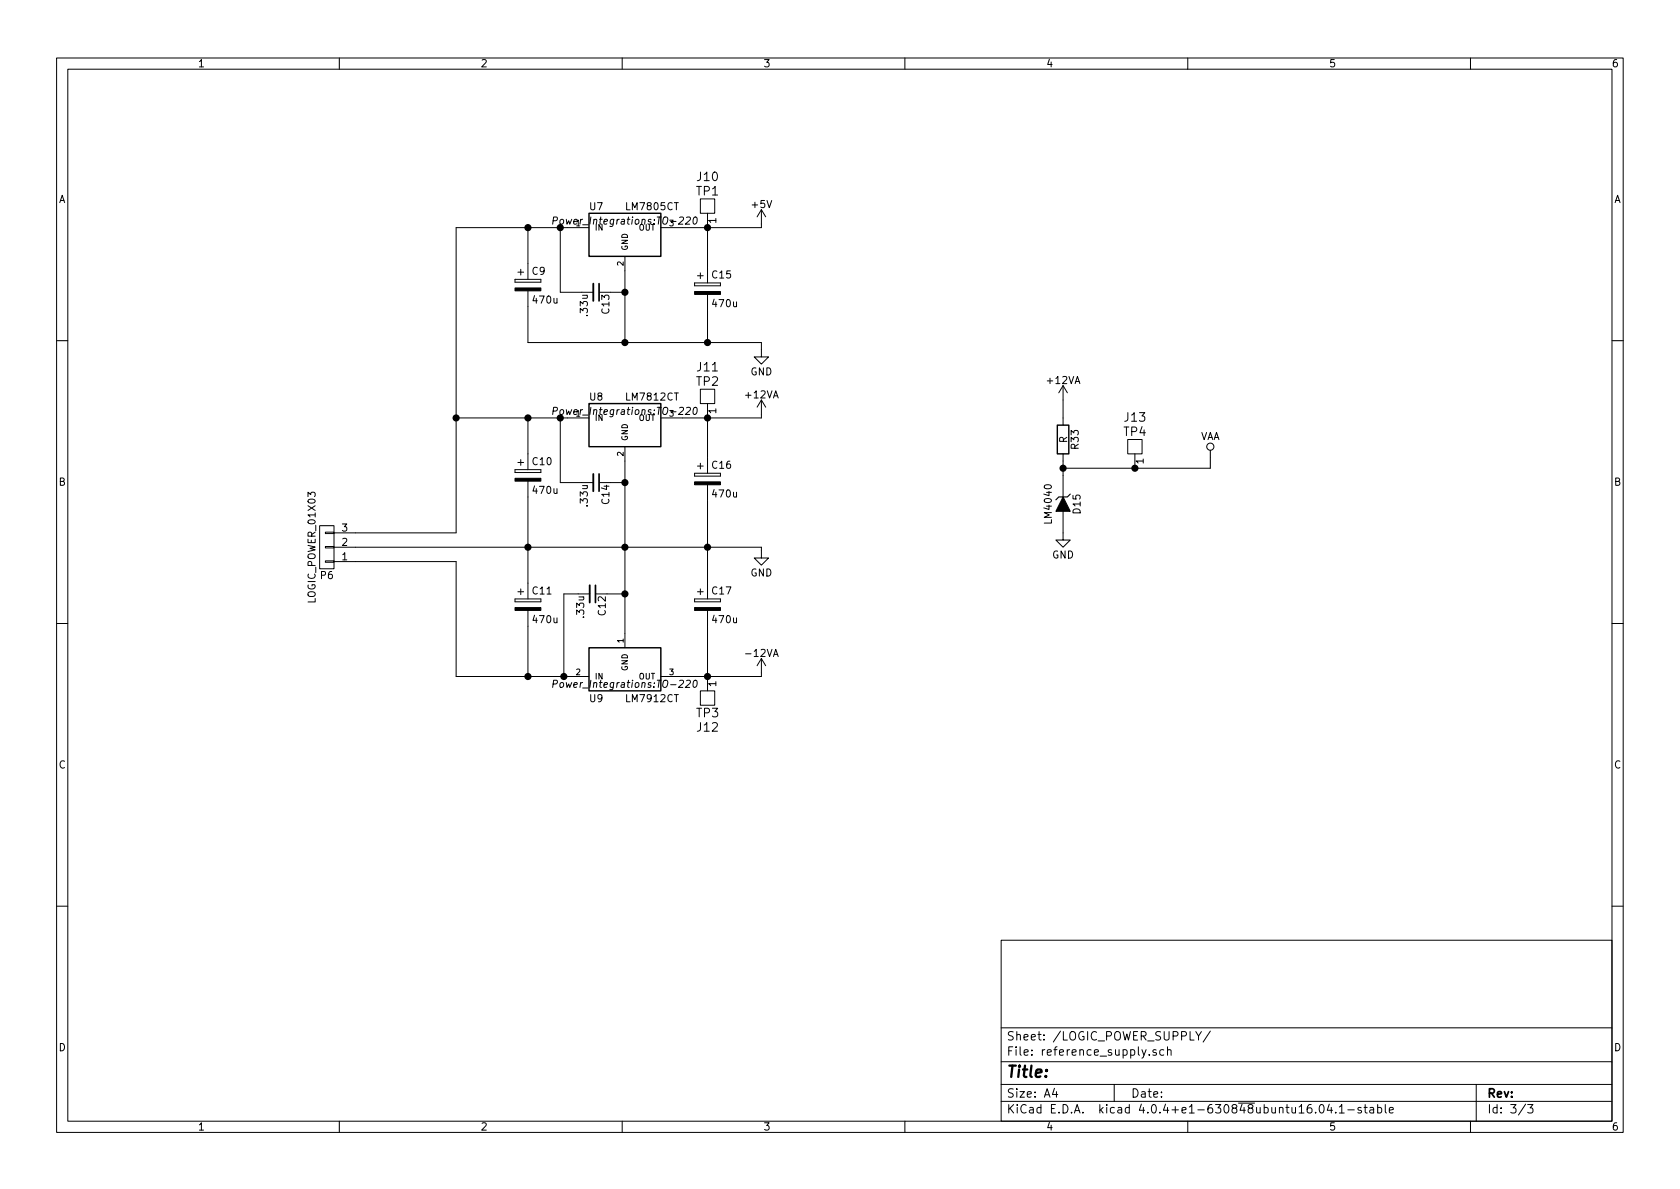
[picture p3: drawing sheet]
<svg xmlns="http://www.w3.org/2000/svg" width="297mm" height="210mm" viewBox="0 0 297 210" stroke-linecap="round" stroke-linejoin="round" font-family="sans-serif">
<g fill="none" stroke="#000" stroke-width=".18">
<path d="M10 10.3h277v189.9h-277zM12 12.2h273v186.1h-273zM60 10.3v1.9M110 10.3v1.9M160 10.3v1.9M210 10.3v1.9M260 10.3v1.9M97.8 39h.6l.1-.5-.6-.1-.2 1.2M121.4 38.5l.5-.1 .1 .1 .1 .2-.9 .9h.7M122.7 38.5l.3-.1a.75 .75 0 0 1-.3 1.2l-.1-.1-.1-.3zM123.8 35.2h2.6v2.5h-2.6zM125.1 37.7v12.3"/>
<path d="M134.6 37.1v3.2h-17.8M134.6 37.1l-.7 1.2M134.6 37.1l.8 1.2M91.1 49.4v.5zM91.1 49.9h4.5zM91.1 49.4h4.5zM91.6 48.1h1M92.1 47.6v1M93.3 51.4v9.2h41.3v2.5h1.3l-1.3 1.3-1.3-1.3h1.3M93.3 40.3v9.1M95.6 49.4v.5zM99.1 40.3v11.4h5.8"/>
<path d="M104.1 40.3h-23.5v53.9h-21.5M107.9 51.7h2.6M110.5 45.3v15.3M122.8 50v.5zM122.8 50.5h4.6zM122.8 50h4.6zM123.3 48.8h1M123.8 48.3v1M125.1 52.1v8.5M127.4 50v.5zM10 60.2h2M80.6 73.9h23.5"/>
<path d="M93.3 73.9v9.2M97.8 72.7l.6-.1 .1-.5-.6-.1-.2 1.3M99.1 73.9v11.4h5.8M110.5 79v35.5M121.4 72.1l.5-.1 .1 .1 .1 .3-.9 .9h.7M122.7 72.1l.3-.1a.75 .75 0 0 1-.3 1.3l-.1-.1-.1-.4zM123.8 68.8h2.6v2.6h-2.6zM125.1 71.4v12.3M134.6 70.7v3.2h-17.8M134.6 70.7l-.7 1.3M134.6 70.7l.8 1.3M188 68.2v7"/>
<path d="M188 68.2l-.8 1.3M188 68.2l.7 1.3M199.4 77.7h2.5v2.6h-2.5zM214 79.6v3.2h-26M285 60.2h2M56.5 93h2.6v7.6h-2.6zM57.5 94.1h1.6v.3h-1.6zM57.5 96.6h1.6v.3h-1.6zM57.5 99.2h1.6v.2h-1.6zM59.1 96.8h75.5v1.9h1.3l-1.3 1.2-1.3-1.2h1.3M59.1 99.3h21.5v20.3h23.5M91.1 83.1v.5z"/>
<path d="M91.1 83.6h4.5zM91.1 83.1h4.5zM91.6 81.8h1M92.1 81.3v1M93.3 85.1v20.8M95.6 83.1v.5zM107.9 85.3h2.6M122.8 83.7v.5zM122.8 84.2h4.6zM122.8 83.7h4.6zM123.3 82.4h1M123.8 81.9v1"/>
<path d="M125.1 85.7v20.2M127.4 83.7v.5zM188 90.4v5.1h1.2l-1.2 1.3-1.3-1.3h1.3M188 80.3v7.6M200.7 80.3v2.5M10 110.3h2M91.1 105.9v.5zM91.1 106.4h4.5zM91.1 105.9h4.5zM91.6 104.6h1M92.1 104.1v1.1M93.3 107.9v11.7"/>
<path d="M95.6 105.9v.5zM104.3 105h-4.6v14.6M107.3 105h3.2M122.8 105.9v.5zM122.8 106.4h4.6zM122.8 105.9h4.6zM123.3 104.6h1M123.8 104.1v1.1M125.1 107.9v14.3M127.4 105.9v.5zM134.6 116.5v3.1h-17.8M134.6 116.5l-.7 1.2"/>
<path d="M134.6 116.5l.8 1.2M285 110.3h2M97.8 120.9h.6l.1-.5-.6-.1-.2 1.3M121.4 120.4l.5-.1 .1 .1 .1 .2-.9 1h.7M122.7 120.4l.3-.1a.75 .75 0 0 1-.3 1.3l-.1-.2-.1-.3zM123.8 122.2h2.6v2.5h-2.6zM10 160.2h2M177 166.3h108v32h-108zM285 160.2h2M60 198.3v1.9M110 198.3v1.9M160 198.3v1.9"/>
<path d="M177 194.8h108M177 191.8h108M177 187.8h108M177 181.8h108M186.4 192.5l-.3 1h.9M186.8 193v1M197 191.8v3M203.2 186.5v.1M204.4 185.7a.37 .37 0 0 0-.6 .1l.1 .2 .5 .2 .1 .1-.2 .3-.5-.1M205.8 185.7l-.5-.1-.2 .3v.6l.2 .1 .5-.1M206.4 185.7l.2-.1 .4 .1 .1 .9M206.4 185.1v1.5"/>
<path d="M210 198.3v1.9M211.4 182.4l.5 .8 .5-.8M211.9 183.2v.7M214 182.3l-1.3 2M233.4 195.5l.2-.2a.81 .81 0 0 1 .6 .6 .81 .81 0 0 1-.3 .8l-.1 .1a.79 .79 0 0 1-.4-1.3zM235 195.2l-.3 1.1h.9M235.4 195.8v1M236.2 196.7v.1M236.8 195.8l.4-.5v1.5M236.8 196.8h.9M238.3 196.3h1.1M240.7 195.9a.37 .37 0 0 0-.6 .1l.1 .3 .5 .1v.1l-.2 .3-.4-.1"/>
<path d="M241.2 195.8h.5M241.4 195.3v1.3l.3 .2M242.2 195.9h.6l.1 .9M242.9 196.2l-.5 .1-.2 .2 .2 .3 .5-.1M243.6 195.9l.4-.1 .3 .3-.1 .6h-.6M243.6 195.3v1.5M244.9 195.3v1.3l.2 .2M245.6 196.3l.8-.1-.1-.3-.4-.1-.3 .2 .1 .7h.6M260 198.3v1.9M261 191.8v6.5M269.7 195.2l-1.2 2M270.1 195.3h.9l-.5 .6 .5 .1v.7l-.2 .1-.7-.1"/>
<circle cx="214" cy="79" r=".63"/>
</g>
<path d="M104.1 37.7h12.7v7.6h-12.7zM104.1 71.4h12.7v7.6h-12.7zM186.9 75.2h2.1v5.1h-2.1zM104.1 114.5h12.7v7.7h-12.7z" fill="none" stroke="#000" stroke-width=".25"/>
<g fill="#000" stroke="#000" stroke-width=".25">
<circle cx="93.3" cy="40.3" r=".51"/>
<circle cx="99.1" cy="40.3" r=".51"/>
<circle cx="110.5" cy="51.7" r=".51"/>
<circle cx="125.1" cy="40.3" r=".51"/>
<circle cx="80.6" cy="73.9" r=".51"/>
<circle cx="93.3" cy="73.9" r=".51"/>
<circle cx="99.1" cy="73.9" r=".51"/>
<circle cx="110.5" cy="60.6" r=".51"/>
<circle cx="125.1" cy="73.9" r=".51"/>
<circle cx="125.1" cy="60.6" r=".51"/>
<circle cx="93.3" cy="96.8" r=".51"/>
<circle cx="110.5" cy="85.3" r=".51"/>
<circle cx="110.5" cy="96.8" r=".51"/>
<circle cx="125.1" cy="96.8" r=".51"/>
<circle cx="188" cy="82.8" r=".51"/>
<circle cx="200.7" cy="82.8" r=".51"/>
<circle cx="93.3" cy="119.6" r=".51"/>
<circle cx="99.7" cy="119.6" r=".51"/>
<circle cx="110.5" cy="105" r=".51"/>
<circle cx="125.1" cy="119.6" r=".51"/>
</g>
<path d="M91.1 50.9h4.5v.5h-4.5zM122.8 51.6h4.6v.5h-4.6zM91.1 84.6h4.5v.5h-4.5zM122.8 85.2h4.6v.5h-4.6zM188 87.9l1.2 2.5h-2.5zM91.1 107.4h4.5v.5h-4.5zM122.8 107.4h4.6v.5h-4.6z" fill="#000" stroke="#000" stroke-width=".18"/>
<path d="M104.9 50.2v3M104.9 83.8v3.1M104.3 103.5v3" fill="none" stroke="#000" stroke-width=".33"/>
<path d="M105.9 50.2v3M105.9 83.8v3.1M105.3 103.5v3" fill="none" stroke="#000" stroke-width=".3"/>
<path d="M189.2 87.4l-.5 .5h-1.5l-.5 .5" fill="none" stroke="#000" stroke-width=".2"/>
<text font-size="2.8" x="178" y="190.5">Title:</text>
<g font-size="2.1">
<text x="123.1" y="34.6">TP1</text>
<text x="123.3" y="32">J10</text>
<text x="123.3" y="65.7">J11</text>
<text x="123.1" y="68.2">TP2</text>
<text x="198.7" y="77.1">TP4</text>
<text x="198.9" y="74.6">J13</text>
<text x="123.2" y="126.8">TP3</text>
<text x="123.3" y="129.4">J12</text>
<text x="178" y="184">Sheet: /LOGIC_POWER_SUPPLY/</text>
<text x="178" y="186.7">File: reference_supply.sch</text>
<text x="178" y="196.9">KiCad E.D.A. kicad 4.0.4+e1-630848ubuntu16.04.1-stable</text>
<text x="178" y="194.1">Size: A4</text>
<text x="200" y="194.1">Date:</text>
<text x="263" y="194.1">Rev:</text>
<text x="263" y="196.9">Id: 3/3</text>
</g>
<g font-size="1.8">
<text x="35" y="11.9">1</text>
<text x="85" y="11.9">2</text>
<text x="135" y="11.9">3</text>
<text x="185" y="11.9">4</text>
<text x="235" y="11.9">5</text>
<text x="285" y="11.9">6</text>
<text x="10.4" y="35.9">A</text>
<text x="285.4" y="35.9">A</text>
<text x="99" y="39.7">Power_Integrations:TO-220</text>
<text x="104.3" y="37.2">U7</text>
<text x="110.8" y="37.2">LM7805CT</text>
<text x="126.6" y="39.5" transform="rotate(-90 126.6 39.5)">1</text>
<text x="133" y="36.8">+5V</text>
<text x="94.1" y="48.6">C9</text>
<text x="94.4" y="53.7">470u</text>
<text x="126" y="49.2">C15</text>
<text x="103.9" y="55.8" transform="rotate(-90 103.9 55.8)">.33u</text>
<text x="107.7" y="55.4" transform="rotate(-90 107.7 55.4)">C13</text>
<text x="126.1" y="54.3">470u</text>
<text x="104.3" y="70.8">U8</text>
<text x="110.8" y="70.8">LM7812CT</text>
<text x="131.9" y="70.4">+12VA</text>
<text x="132.7" y="66.4">GND</text>
<text x="185.2" y="67.9">+12VA</text>
<text x="99" y="73.3">Power_Integrations:TO-220</text>
<text x="126.6" y="73.1" transform="rotate(-90 126.6 73.1)">1</text>
<text x="212.1" y="77.8">VAA</text>
<text x="94.2" y="82.2">C10</text>
<text x="126" y="82.9">C16</text>
<text x="188.7" y="78.4" transform="rotate(-90 188.7 78.4)">R</text>
<text x="190.7" y="79.3" transform="rotate(-90 190.7 79.3)">R33</text>
<text x="202.2" y="82" transform="rotate(-90 202.2 82)">1</text>
<text x="10.4" y="85.9">B</text>
<text x="94.4" y="87.3">470u</text>
<text x="103.9" y="89.4" transform="rotate(-90 103.9 89.4)">.33u</text>
<text x="107.7" y="89.1" transform="rotate(-90 107.7 89.1)">C14</text>
<text x="126.1" y="88">470u</text>
<text x="285.4" y="85.9">B</text>
<text x="60.5" y="94">3</text>
<text x="186" y="92.4" transform="rotate(-90 186 92.4)">LM4040</text>
<text x="191" y="90.8" transform="rotate(-90 191 90.8)">D15</text>
<text x="60.5" y="99.1">1</text>
<text x="60.5" y="96.5">2</text>
<text x="132.7" y="101.9">GND</text>
<text x="186" y="98.7">GND</text>
<text x="55.8" y="106.4" transform="rotate(-90 55.8 106.4)">LOGIC_POWER_01X03</text>
<text x="56.7" y="102.4">P6</text>
<text x="94.2" y="105.1">C11</text>
<text x="126" y="105.1">C17</text>
<text x="94.4" y="110.2">470u</text>
<text x="103.3" y="109.1" transform="rotate(-90 103.3 109.1)">.33u</text>
<text x="107.1" y="108.8" transform="rotate(-90 107.1 108.8)">C12</text>
<text x="126.1" y="110.2">470u</text>
<text x="132.1" y="116.1">-12VA</text>
<text x="99" y="121.6">Power_Integrations:TO-220</text>
<text x="104.3" y="124.1">U9</text>
<text x="110.8" y="124.1">LM7912CT</text>
<text x="126.6" y="121.4" transform="rotate(-90 126.6 121.4)">1</text>
<text x="10.4" y="135.9">C</text>
<text x="285.4" y="135.9">C</text>
<text x="10.4" y="185.9">D</text>
<text x="285.4" y="185.9">D</text>
<text x="35" y="199.9">1</text>
<text x="85" y="199.9">2</text>
<text x="135" y="199.9">3</text>
<text x="185" y="199.9">4</text>
<text x="235" y="199.9">5</text>
<text x="285" y="199.9">6</text>
</g>
<g font-size="1.4">
<text x="101.9" y="40">1</text>
<text x="105.2" y="40.8">IN</text>
<text x="112.8" y="40.8">OUT</text>
<text x="118.4" y="40">3</text>
<text x="110.2" y="47" transform="rotate(-90 110.2 47)">2</text>
<text x="111" y="44.3" transform="rotate(-90 111 44.3)">GND</text>
<text x="101.9" y="73.7">1</text>
<text x="105.2" y="74.4">IN</text>
<text x="111" y="78" transform="rotate(-90 111 78)">GND</text>
<text x="112.8" y="74.4">OUT</text>
<text x="118.4" y="73.7">3</text>
<text x="110.2" y="80.6" transform="rotate(-90 110.2 80.6)">2</text>
<text x="110.2" y="113.7" transform="rotate(-90 110.2 113.7)">1</text>
<text x="101.9" y="119.4">2</text>
<text x="111" y="118.7" transform="rotate(-90 111 118.7)">GND</text>
<text x="118.4" y="119.4">3</text>
<text x="105.2" y="120.1">IN</text>
<text x="112.8" y="120.1">OUT</text>
</g>
</svg>
